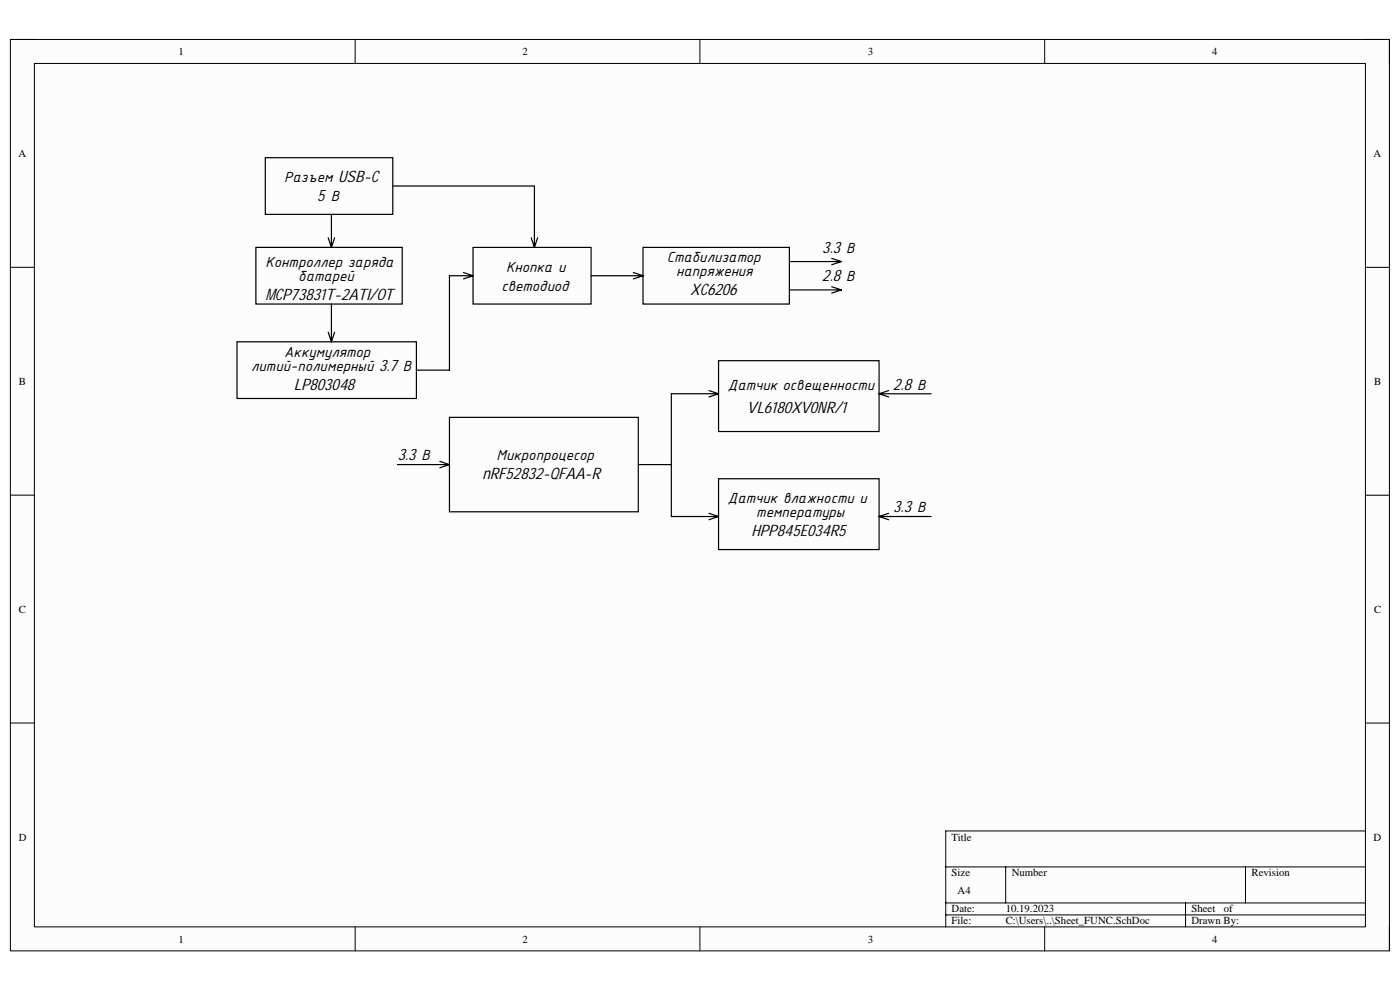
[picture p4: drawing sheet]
<svg xmlns="http://www.w3.org/2000/svg" width="297mm" height="210mm" viewBox="0 0 297 210" stroke-linecap="round" stroke-linejoin="round" font-family="sans-serif">
<path d="M2.2 8.4h292.6v193.3h-292.6z" fill-rule="evenodd" fill="#fcfcfc"/>
<path d="M2.2 8.4h292.6v193.3h-292.6z" fill="none" stroke="#000" stroke-width=".21"/>
<path d="M7.3 13.5h282.4v183.1h-282.4z" fill-rule="evenodd" fill="#fcfcfc"/>
<g fill="none" stroke="#000" stroke-width=".21">
<path d="M2.2 8.4h5.1M7.3 13.5h282.4v183.1h-282.4zM75.3 8.4v5.1M148.5 8.4v5.1M221.6 8.4v5.1M289.7 8.4h5.1v5.1M2.2 56.7h5.1M289.7 56.7h5.1M2.2 105h5.1M289.7 105.1h5.1M2.2 153.4h5.1M289.7 153.4h5.1"/>
<path d="M289.7 176.3h-89.1v20.3M75.3 196.6v5.1M148.5 196.6v5.1M200.6 183.9h89.1M200.6 191.5h89.1M200.6 194.1h89.1M213.4 183.9v7.6M221.6 196.6v5.1M251.5 191.5v5.1M264.2 183.9v7.6M294.8 196.6v5.1"/>
</g>
<g fill="none" stroke="#000" stroke-width=".25">
<path d="M56.3 33.5h27v12h-27zM83.3 39.5h30.1v13M54.3 52.5h31v12h-31zM69.6 50.4l.7 2.1M70.3 45.5v7M71 50.4l-.7 2.1M98.3 57.8l2.1 .7M100.4 58.5h-5v20h-7.1M100.4 58.5l-2.1 .7M100.4 52.5h25v12h-25zM112.7 50.4l.7 2.1M114.1 50.4l-.7 2.1"/>
<path d="M125.4 58.5h11M134.4 57.8l2 .7M136.4 58.5l-2 .7M136.4 52.5h31.1v12h-31.1zM167.5 55.5h11M176.4 54.8l2.1 .7M178.5 55.5l-2.1 .7M50.3 72.5h38v12h-38zM69.6 70.5l.7 2M70.3 64.5v8M71 70.5l-.7 2M152.4 76.5h34.1v15h-34.1z"/>
<path d="M167.5 61.5h11M176.4 60.8l2.1 .7M178.5 61.5l-2.1 .7M84.3 98.6h11.1M93.3 97.9l2.1 .7M95.4 98.6l-2.1 .6M95.4 88.5h40v20.1h-40zM135.4 98.6h7M150.4 82.9l2 .6M152.4 83.5h-10v26.1h10M152.4 83.5l-2 .7M186.5 83.5h11"/>
<path d="M186.5 83.5l2 .7M188.5 82.9l-2 .6M150.4 108.9l2 .7M152.4 109.6l-2 .7M152.4 101.6h34.1v15h-34.1zM186.5 109.6h11M186.5 109.6l2 .7M188.5 108.9l-2 .7"/>
</g>
<g font-size="3.3">
<text x="60.3" y="38.6">Разъем USB-C</text>
<text x="67.3" y="42.6">5 В</text>
<text x="174.5" y="53.6">3.3 В</text>
<text x="56.3" y="56.6">Контроллер заряда</text>
<text x="63.3" y="59.6">батарей</text>
<text x="107.4" y="57.6">Кнопка и</text>
<text x="141.4" y="55.6">Стабилизатор</text>
<text x="143.4" y="58.6">напряжения</text>
<text x="174.5" y="59.6">2.8 В</text>
<text x="56.3" y="63.6">MCP73831T-2ATI/OT</text>
<text x="106.4" y="61.6">светодиод</text>
<text x="146.4" y="62.6">XC6206</text>
<text x="60.3" y="75.6">Аккумулятор</text>
<text x="53.3" y="78.7">литий-полимерный 3.7 В</text>
<text x="62.3" y="82.6">LP803048</text>
<text x="154.4" y="82.6">Датчик освещенности</text>
<text x="189.5" y="82.6">2.8 В</text>
<text x="158.5" y="87.7">VL6180XV0NR/1</text>
<text x="84.4" y="97.7">3.3 В</text>
<text x="102.4" y="101.7">nRF52832-QFAA-R</text>
<text x="105.4" y="97.7">Микропроцесор</text>
<text x="154.4" y="106.7">Датчик влажности и</text>
<text x="159.4" y="113.7">HPP845E034R5</text>
<text x="160.4" y="109.7">температуры</text>
<text x="189.5" y="108.7">3.3 В</text>
</g>
<g font-size="2.3">
<text x="37.9" y="11.7">1</text>
<text x="110.9" y="11.7">2</text>
<text x="184.1" y="11.7">3</text>
<text x="257.1" y="11.7">4</text>
<text x="3.9" y="33.3">A</text>
<text x="291.4" y="33.3">A</text>
<text x="4" y="81.6">B</text>
<text x="291.5" y="81.6">B</text>
<text x="4" y="130">C</text>
<text x="291.5" y="130">C</text>
<text x="4" y="178.3">D</text>
<text x="201.9" y="178.3">Title</text>
<text x="291.4" y="178.3">D</text>
<text x="201.9" y="185.9">Size</text>
<text x="214.6" y="185.9">Number</text>
<text x="265.5" y="185.9">Revision</text>
<text x="203.2" y="189.7">A4</text>
<text x="201.9" y="193.5">Date:</text>
<text x="201.9" y="196.1">File:</text>
<text x="213.4" y="193.5">10.19.2023</text>
<text x="213.4" y="196.1">C:\Users\..\Sheet_FUNC.SchDoc</text>
<text x="252.8" y="193.5">Sheet</text>
<text x="252.8" y="196.1">Drawn By:</text>
<text x="259.6" y="193.5">of</text>
<text x="37.9" y="199.9">1</text>
<text x="110.9" y="199.9">2</text>
<text x="184.1" y="199.9">3</text>
<text x="257.1" y="199.9">4</text>
</g>
</svg>
